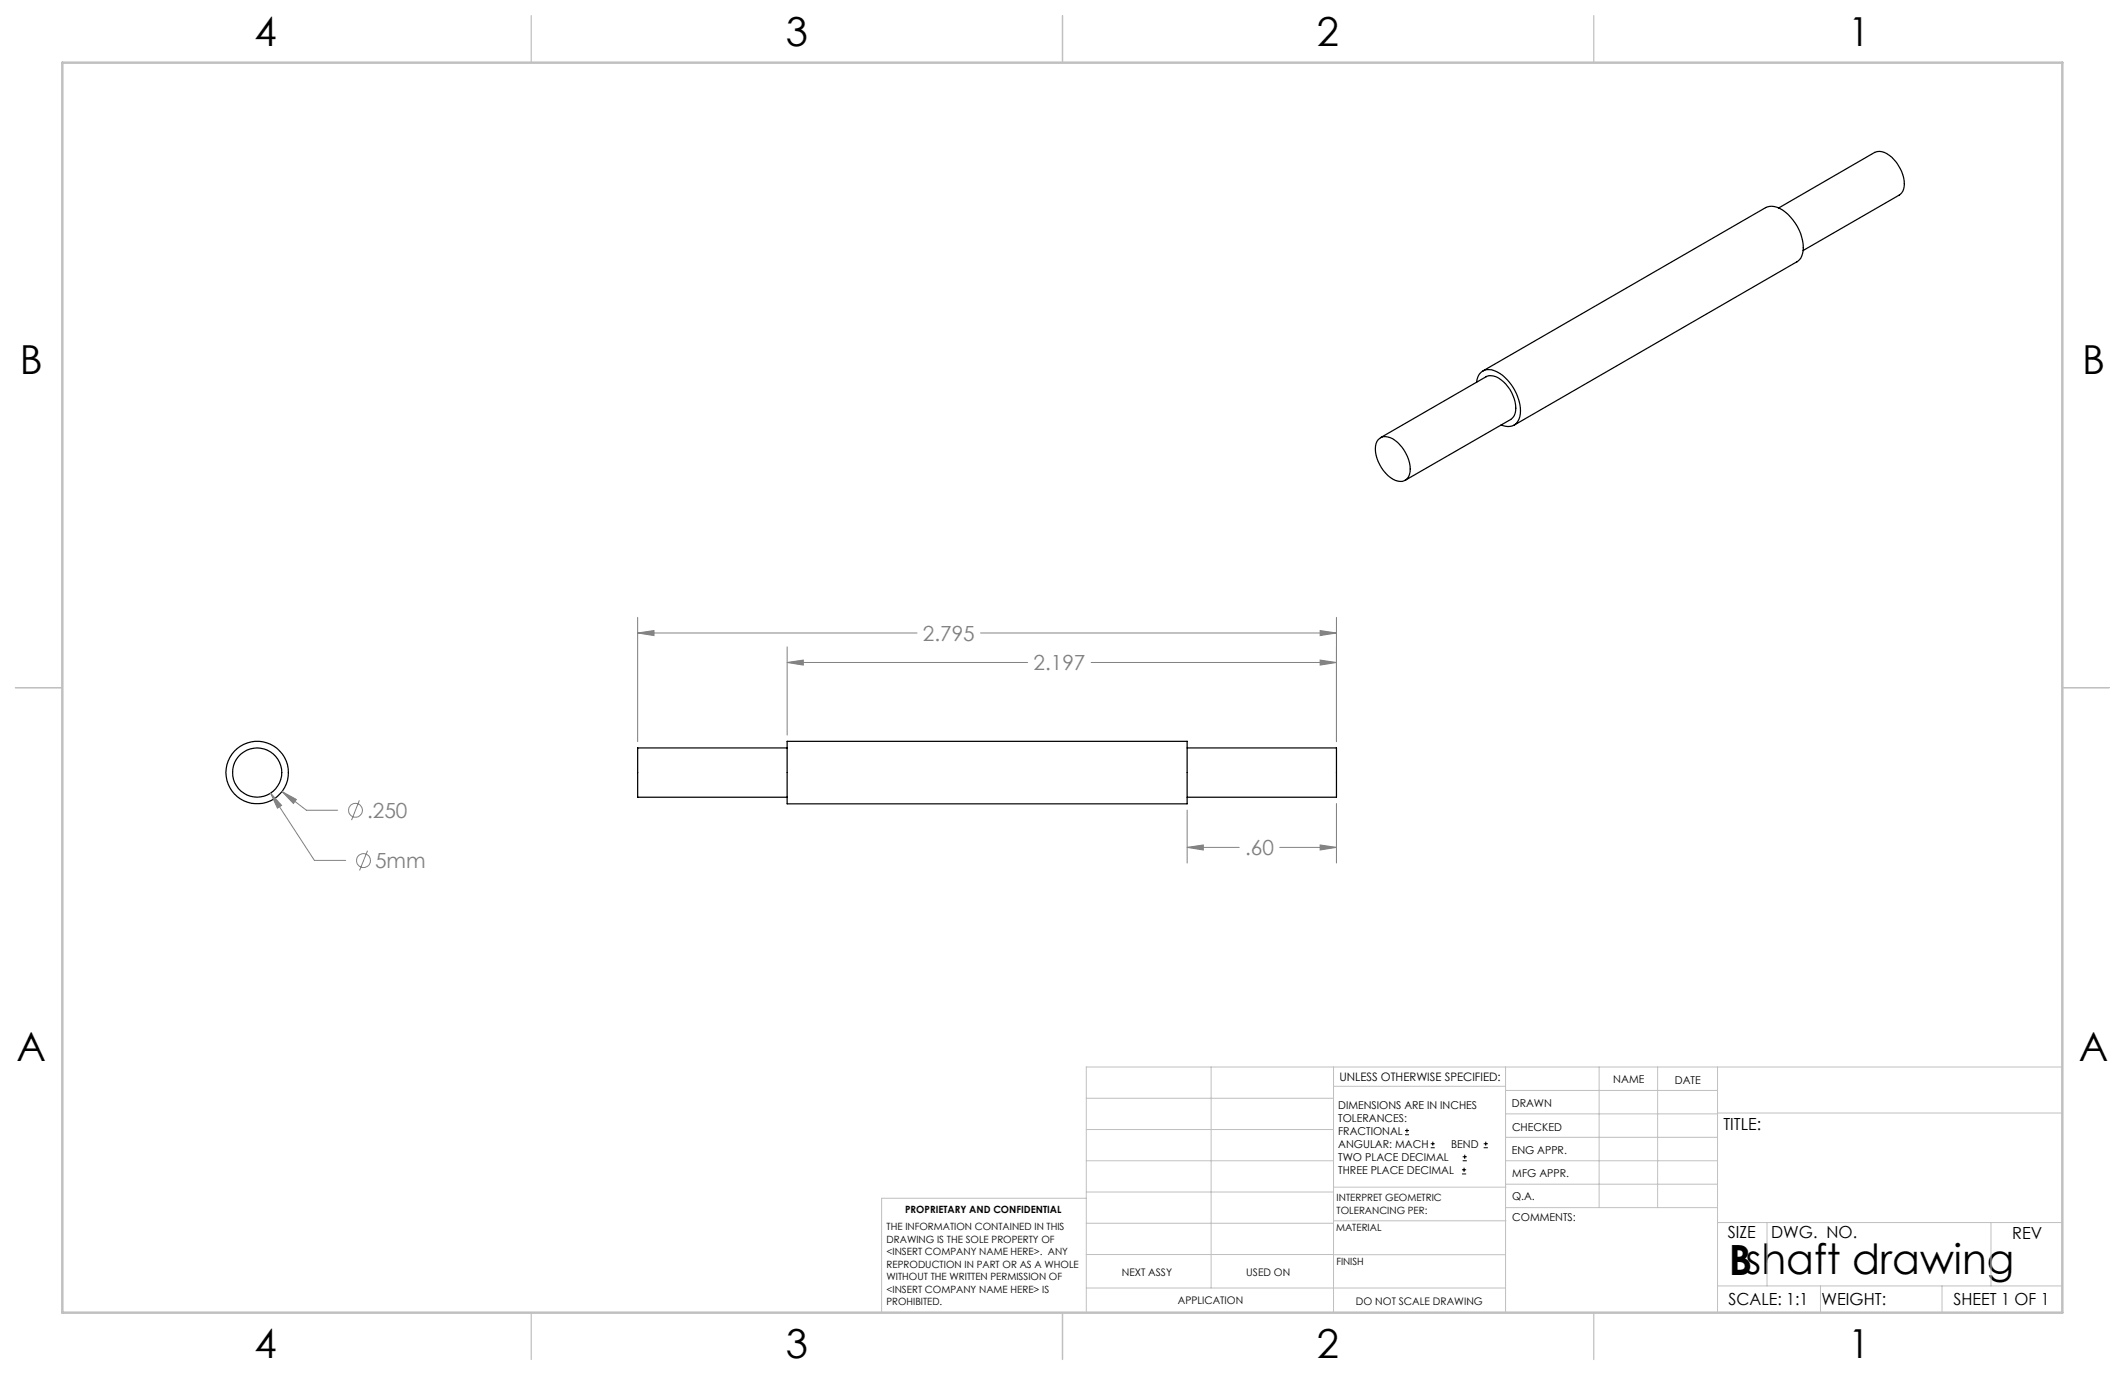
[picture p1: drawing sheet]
<svg xmlns="http://www.w3.org/2000/svg" width="432mm" height="279mm" viewBox="0 0 432 279" stroke-linecap="round" stroke-linejoin="round" font-family="sans-serif">
<g fill="none" stroke="#000" stroke-width=".25">
<path d="M361.4 42.3l19.5-11.3a3.2 3.2 0 0 1 3.5 1 7.3 7.3 0 0 1 2.4 6.4l-.2 .5-.5 .6-19.7 11.4M300 77.7a2.59 2.59 0 0 1 1.5-2.4 2.59 2.59 0 0 1 2.7 .3 9.3 9.3 0 0 1 4.6 9.1 2.52 2.52 0 0 1-3.8 1.7M301.3 75.4l57.5-33.2a3.7 3.7 0 0 1 4 .9 9.4 9.4 0 0 1 3.5 8.4 2.32 2.32 0 0 1-1.2 1.7l-57.4 33.2M280 89.4a2.47 2.47 0 0 1 3.5 .1 7.3 7.3 0 0 1 2.9 6.9 2.08 2.08 0 0 1-3.4 1 7.5 7.5 0 0 1-3.4-7.2zM280.5 88.9l21.5-12.3a3.2 3.2 0 0 1 3.5 .9 7.3 7.3 0 0 1 2.4 6.5l-.5 .8-.4 .4-21.5 12.4M159.9 150.6h81.3v12.7h-81.3zM159.9 152h-30.3v10h30.3M241.2 152h30.4v10h-30.4"/>
<circle cx="52.3" cy="157" r="6.3"/>
<circle cx="52.3" cy="157" r="5"/>
</g>
<g fill="none" stroke="#808080" stroke-width=".2">
<path d="M129.6 128.6l3.3-.5v1.1zM129.6 125.4v25.3M129.6 128.6h56.7M159.9 134.6l3.3-.5v1zM159.9 131.4v18M159.9 134.6h48.9M199.2 128.6h72.4M221.7 134.6h49.9M268.3 134.1l3.3 .5-3.3 .5zM268.3 128.1l3.3 .5-3.3 .6zM271.6 125.4v25.3M55 161.2l2.2 2.5-.8 .5z"/>
<path d="M55 161.2l8.9 13.6h6.3M57.3 160.8l2.9 1.7-.6 .8zM57.3 160.8l5 3.8h6.3M73 162.6l-1.6 4.1M74.7 172.9l-1.6 4M241.2 172.2l3.3-.5v1zM241.2 164.6v10.8M241.2 172.2h10.6M260 172.2h11.6M268.3 171.7l3.3 .5-3.3 .5zM271.6 163.3v12.1"/>
<circle cx="72.2" cy="164.6" r="1.41"/>
<circle cx="73.9" cy="174.9" r="1.41"/>
</g>
<g fill="none" stroke="#000" stroke-width=".2">
<path d="M285.5 230.6h.8M285.5 229.7h.8M285.9 229.3v.9M290.7 233.2h.8M290.7 232.4h.8M291.1 232v.8M297.1 238.5h.8M297.1 237.7h.8M297.2 235.9h.9M297.2 235.1h.9M297.5 237.3v.8M297.6 234.6v.9"/>
<path d="M301.5 233.2h.8M301.5 232.4h.8M301.9 232v.8"/>
</g>
<g fill="none" stroke="#c0c0c0" stroke-width=".2">
<path d="M246.1 216.8v44.9M271 216.8v49.9M305.9 216.8v49.9M324.9 216.8v28.6M336.8 216.8v28.6M349 216.8v49.9M419.1 216.8h-198.4v49.9M220.7 235.9h50.3M220.7 229.5h50.3M220.7 223.2h50.3M271 220.7h34.9M305.9 231.1h43.1"/>
<path d="M305.9 226.3h43.1M305.9 221.6h43.1M305.9 235.9h43.1M349 226.2h70.1M220.7 248.6h50.3M220.7 242.2h50.3M220.7 254.9h50.3M220.7 243.5h-41.6v23.2M271 255h34.9M271 248.1h35M271 241.2h35M305.9 240.6h43.1"/>
<path d="M306 245.4h43M349 248.4h70.1M359.1 248.4v12.9M404.6 248.4v12.9M220.7 261.7h85.2M349 261.3h70.1M369.9 261.3v5.4M394.6 261.3v5.4"/>
</g>
<path d="M108 3.2v9.5M215.9 3.2v9.5M323.8 3.2v9.5M3.1 139.7h9.6M419.1 139.7h9.5M108 266.7v9.6M215.9 266.7v9.6M323.8 266.7v9.6" fill="none" stroke="#c0c0c0" stroke-width=".25"/>
<path d="M12.7 12.7h406.4v254h-406.4z" fill="none" stroke="#c0c0c0" stroke-width=".5"/>
<path d="M55 161.2l1.4 3 .8-.5zM57.3 160.8l2.3 2.5 .6-.8zM159.9 134.6l3.3-.5v1zM268.3 134.1l3.3 .5-3.3 .5zM129.6 128.6l3.3-.5v1.1zM268.3 128.1l3.3 .5-3.3 .6zM241.2 172.2l3.3-.5v1zM268.3 171.7l3.3 .5-3.3 .5z" fill="#808080"/>
<text font-size="8.5" x="351.3" y="259">Bshaft drawing</text>
<g font-size="8.1">
<text x="51.7" y="9.3">4</text>
<text x="159.7" y="9.3">3</text>
<text x="267.6" y="9.3">2</text>
<text x="375.6" y="9.3">1</text>
<text x="4" y="76">B</text>
<text x="423.1" y="76">B</text>
<text x="3.3" y="215.7">A</text>
<text x="422.4" y="215.7">A</text>
<text x="51.7" y="276">4</text>
<text x="159.7" y="276">3</text>
<text x="267.6" y="276">2</text>
<text x="375.6" y="276">1</text>
</g>
<g font-size="4.2" fill="#808080">
<text x="187.5" y="130.2">2.795</text>
<text x="210" y="136.2">2.197</text>
<text x="74.6" y="166.2">.250</text>
<text x="253" y="173.8">.60</text>
<text x="76.2" y="176.4">5mm</text>
</g>
<g font-size="3.4">
<text x="350.2" y="229.5">TITLE:</text>
<text x="351.1" y="251.6">SIZE</text>
<text x="359.9" y="251.6">DWG. NO.</text>
<text x="408.9" y="251.7">REV</text>
<text x="351.2" y="265.2">SCALE: 1:1</text>
<text x="370.1" y="265.3">WEIGHT:</text>
<text x="396.9" y="265.2">SHEET 1 OF 1</text>
</g>
<text font-size="2.4" x="272.2" y="219.7">UNLESS OTHERWISE SPECIFIED:</text>
<g font-size="2.2">
<text x="327.8" y="220.1">NAME</text>
<text x="340.3" y="220.2">DATE</text>
<text x="271.9" y="225.3">DIMENSIONS ARE IN INCHES</text>
<text x="271.9" y="227.9">TOLERANCES:</text>
<text x="307.2" y="224.9">DRAWN</text>
<text x="271.9" y="230.6">FRACTIONAL</text>
<text x="271.9" y="233.2">ANGULAR: MACH</text>
<text x="294.9" y="233.2">BEND</text>
<text x="307.3" y="229.8">CHECKED</text>
<text x="271.9" y="235.9">TWO PLACE DECIMAL</text>
<text x="271.9" y="238.5">THREE PLACE DECIMAL</text>
<text x="307.2" y="234.5">ENG APPR.</text>
<text x="307.3" y="239.2">MFG APPR.</text>
<text x="307.3" y="243.9">Q.A.</text>
<text x="307.3" y="248.1">COMMENTS:</text>
</g>
<g font-size="2.1">
<text x="227.9" y="259.2">NEXT ASSY</text>
<text x="253.3" y="259.2">USED ON</text>
<text x="239.3" y="265">APPLICATION</text>
<text x="275.5" y="265.1">DO NOT SCALE DRAWING</text>
</g>
<g font-size="2">
<text x="271.6" y="244.1">INTERPRET GEOMETRIC</text>
<text x="180.2" y="250">THE INFORMATION CONTAINED IN THIS</text>
<text x="183.9" y="246.4">PROPRIETARY AND CONFIDENTIAL</text>
<text x="271.5" y="250.2">MATERIAL</text>
<text x="271.6" y="246.6">TOLERANCING PER:</text>
<text x="180.2" y="252.5">DRAWING IS THE SOLE PROPERTY OF</text>
<text x="180.2" y="255.1">&lt;INSERT COMPANY NAME HERE&gt;. ANY</text>
<text x="180.2" y="257.6">REPRODUCTION IN PART OR AS A WHOLE</text>
<text x="271.5" y="257">FINISH</text>
<text x="180.2" y="260.1">WITHOUT THE WRITTEN PERMISSION OF</text>
<text x="180.2" y="262.6">&lt;INSERT COMPANY NAME HERE&gt; IS</text>
<text x="180.2" y="265.2">PROHIBITED.</text>
</g>
</svg>
